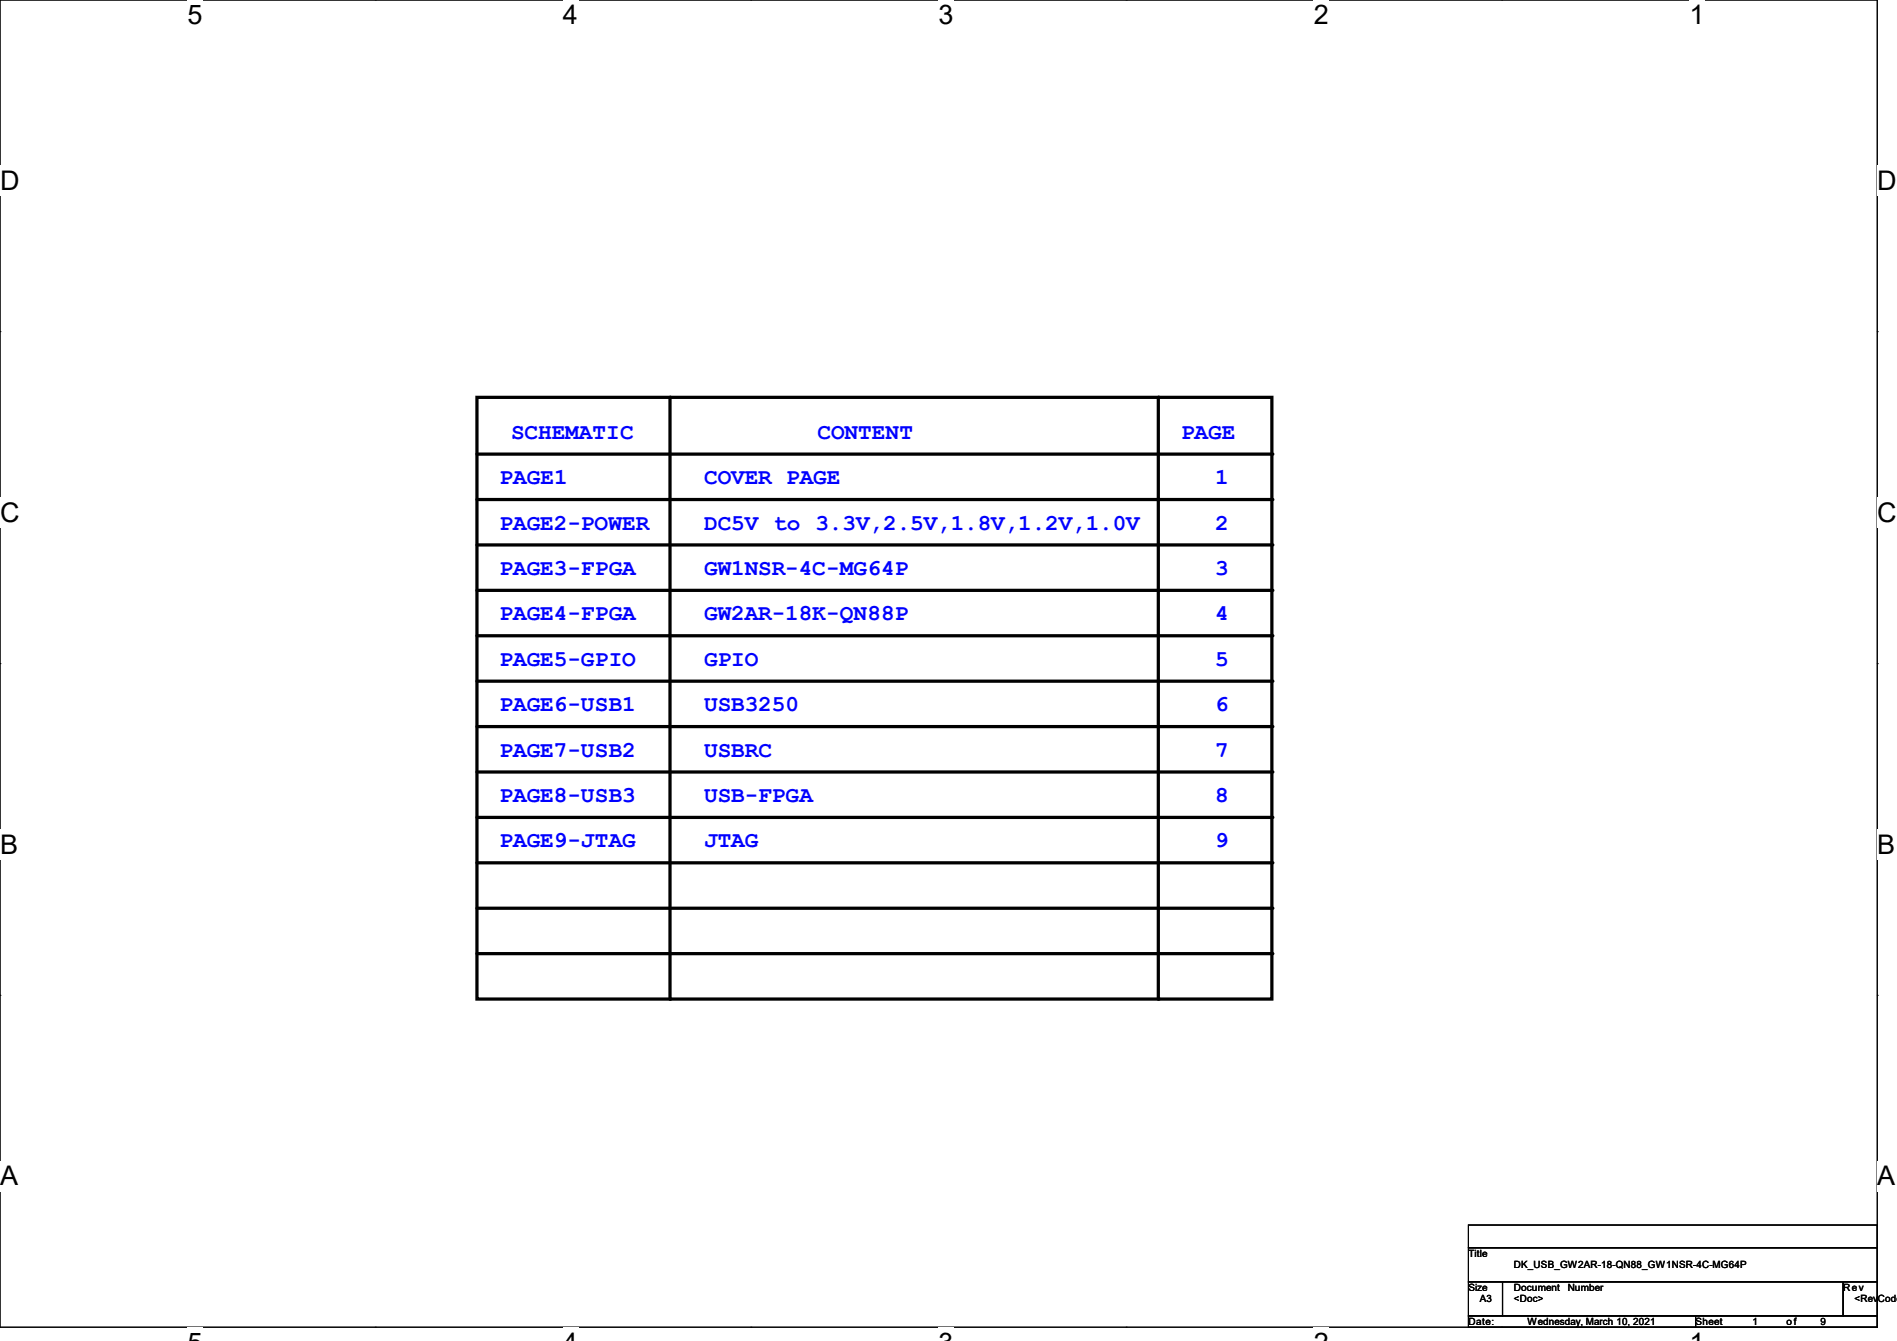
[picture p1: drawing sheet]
<svg xmlns="http://www.w3.org/2000/svg" width="297mm" height="210mm" viewBox="0 0 297 210" stroke-linecap="round" stroke-linejoin="round" font-family="sans-serif">
<path d="M0 0h293.9v207.9h-293.9z" fill="none" stroke="#000" stroke-width=".17"/>
<g fill="#fff">
<path d="M29.4 0h2.3v4.7h-2.3z"/>
<path d="M29.4 207.9h2.3v2.1h-2.3z"/>
</g>
<path d="M58.8 0h.1M58.8 207.9h.1" fill="none" stroke="#000" stroke-width=".17"/>
<g fill="#fff">
<path d="M88.1 0h2.4v4.7h-2.4z"/>
<path d="M88.1 207.9h2.4v2.1h-2.4z"/>
</g>
<path d="M117.6 0h.1M117.6 207.9h.1" fill="none" stroke="#000" stroke-width=".17"/>
<g fill="#fff">
<path d="M146.9 0h2.4v4.7h-2.4z"/>
<path d="M146.9 207.9h2.4v2.1h-2.4z"/>
</g>
<path d="M176.3 0h.1M176.3 207.9h.1" fill="none" stroke="#000" stroke-width=".17"/>
<g fill="#fff">
<path d="M205.7 0h2.4v4.7h-2.4z"/>
<path d="M205.7 207.9h2.4v2.1h-2.4z"/>
</g>
<path d="M235.1 0h.1M235.1 207.9h.1" fill="none" stroke="#000" stroke-width=".17"/>
<g fill="#fff">
<path d="M264.5 0h2.4v4.7h-2.4z"/>
<path d="M264.5 207.9h2.4v2.1h-2.4z"/>
<path d="M0 26h3v4.7h-3z"/>
<path d="M293.9 26h3.1v4.7h-3.1z"/>
<path d="M0 77.9h3v4.7h-3z"/>
<path d="M293.9 77.9h3.1v4.7h-3.1z"/>
</g>
<path d="M0 51.9h.1M293.9 51.9h.1" fill="none" stroke="#000" stroke-width=".17"/>
<g fill="#fff">
<path d="M0 129.9h2.8v4.7h-2.8z"/>
<path d="M293.9 129.9h2.9v4.7h-2.9z"/>
</g>
<path d="M0 103.9h.1M293.9 103.9h.1" fill="none" stroke="#000" stroke-width=".17"/>
<g fill="#fff">
<path d="M0 181.8h2.8v4.8h-2.8z"/>
<path d="M293.8 181.8h3v4.8h-3z"/>
</g>
<path d="M0 155.9h.1M293.9 155.9h.1M229.9 191.9h64v3.5h-64zM229.9 195.4h64v5.3h-64zM229.9 200.7h5.3v5.4h-5.3zM229.9 206.1h35.6v1.8h-35.6zM235.2 200.7h53.4v5.4h-53.4zM265.5 206.1h28.4v1.8h-28.4zM288.6 200.7h5.3v5.4h-5.3z" fill="none" stroke="#000" stroke-width=".17"/>
<g fill="none" stroke="#000" stroke-width=".51">
<path d="M74.7 62.2h124.4v94.3h-124.4zM74.7 71.1h124.4M74.7 78.2h124.4M104.9 62.2v94.3M181.4 62.2v94.3M74.7 85.3h124.4M74.7 92.5h124.4M74.7 99.6h124.4M74.7 106.7h124.4M74.7 113.8h124.4M74.7 120.9h124.4M74.7 128h124.4"/>
<path d="M74.7 135.1h124.4M74.7 142.2h124.4M74.7 149.4h124.4"/>
</g>
<g fill="#000">
<circle cx="104.9" cy="62.2" r=".25"/>
<circle cx="181.4" cy="62.2" r=".25"/>
<circle cx="199.1" cy="71.1" r=".25"/>
<circle cx="199.1" cy="78.2" r=".25"/>
<circle cx="199.1" cy="92.5" r=".25"/>
<circle cx="199.1" cy="85.3" r=".25"/>
<circle cx="199.1" cy="99.6" r=".25"/>
<circle cx="199.1" cy="113.8" r=".25"/>
<circle cx="199.1" cy="106.7" r=".25"/>
<circle cx="199.1" cy="135.1" r=".25"/>
<circle cx="199.1" cy="128" r=".25"/>
<circle cx="199.1" cy="120.9" r=".25"/>
<circle cx="104.9" cy="156.5" r=".25"/>
<circle cx="181.4" cy="156.5" r=".25"/>
<circle cx="199.1" cy="142.2" r=".25"/>
<circle cx="199.1" cy="149.4" r=".25"/>
</g>
<g font-size="4.2">
<text x="29.4" y="3.8">5</text>
<text x="88.1" y="3.8">4</text>
<text x="146.9" y="3.8">3</text>
<text x="205.7" y="3.8">2</text>
<text x="264.5" y="3.8">1</text>
<text x="0" y="29.8">D</text>
<text x="293.9" y="29.8">D</text>
<text x="0" y="81.7">C</text>
<text x="293.9" y="81.7">C</text>
<text x="0" y="133.7">B</text>
<text x="293.9" y="133.7">B</text>
<text x="0" y="185.6">A</text>
<text x="293.9" y="185.6">A</text>
</g>
<g font-size="3.6" fill="#00f">
<text x="80" y="68.7">SCHEMATIC</text>
<text x="128" y="68.7">CONTENT</text>
<text x="184.9" y="68.7">PAGE</text>
<text x="78.2" y="75.8">PAGE1</text>
<text x="110.2" y="75.8">COVER PAGE</text>
<text x="190.2" y="75.8">1</text>
<text x="78.2" y="82.9">PAGE2-POWER</text>
<text x="110.2" y="82.9">DC5V to 3.3V,2.5V,1.8V,1.2V,1.0V</text>
<text x="190.2" y="82.9">2</text>
<text x="78.2" y="90">PAGE3-FPGA</text>
<text x="110.2" y="90">GW1NSR-4C-MG64P</text>
<text x="190.2" y="90">3</text>
<text x="78.2" y="97.2">PAGE4-FPGA</text>
<text x="110.2" y="97.2">GW2AR-18K-QN88P</text>
<text x="190.2" y="97.2">4</text>
<text x="78.2" y="104.3">PAGE5-GPIO</text>
<text x="110.2" y="104.3">GPIO</text>
<text x="190.2" y="104.3">5</text>
<text x="78.2" y="111.4">PAGE6-USB1</text>
<text x="110.2" y="111.4">USB3250</text>
<text x="190.2" y="111.4">6</text>
<text x="78.2" y="118.5">PAGE7-USB2</text>
<text x="110.2" y="118.5">USBRC</text>
<text x="190.2" y="118.5">7</text>
<text x="78.2" y="125.6">PAGE8-USB3</text>
<text x="110.2" y="125.6">USB-FPGA</text>
<text x="190.2" y="125.6">8</text>
<text x="78.2" y="132.7">PAGE9-JTAG</text>
<text x="110.2" y="132.7">JTAG</text>
<text x="190.2" y="132.7">9</text>
</g>
<g font-size="1.6">
<text x="229.9" y="196.8">Title</text>
<text x="229.9" y="202.2">Size</text>
<text x="231.7" y="204">A3</text>
<text x="237" y="204">&lt;Doc&gt;</text>
<text x="237" y="198.6">DK_USB_GW2AR-18-QN88_GW1NSR-4C-MG64P</text>
<text x="237" y="202.2">Document</text>
<text x="245.4" y="202.2">Number</text>
<text x="288.6" y="202.2">Rev</text>
<text x="290.4" y="204">&lt;RevCode&gt;</text>
<text x="229.9" y="207.5">Date:</text>
<text x="239.1" y="207.5">Wednesday, March 10, 2021</text>
<text x="265.5" y="207.5">Sheet</text>
<text x="274.4" y="207.5">1</text>
<text x="279.7" y="207.5">o f</text>
<text x="285" y="207.5">9</text>
</g>
</svg>
